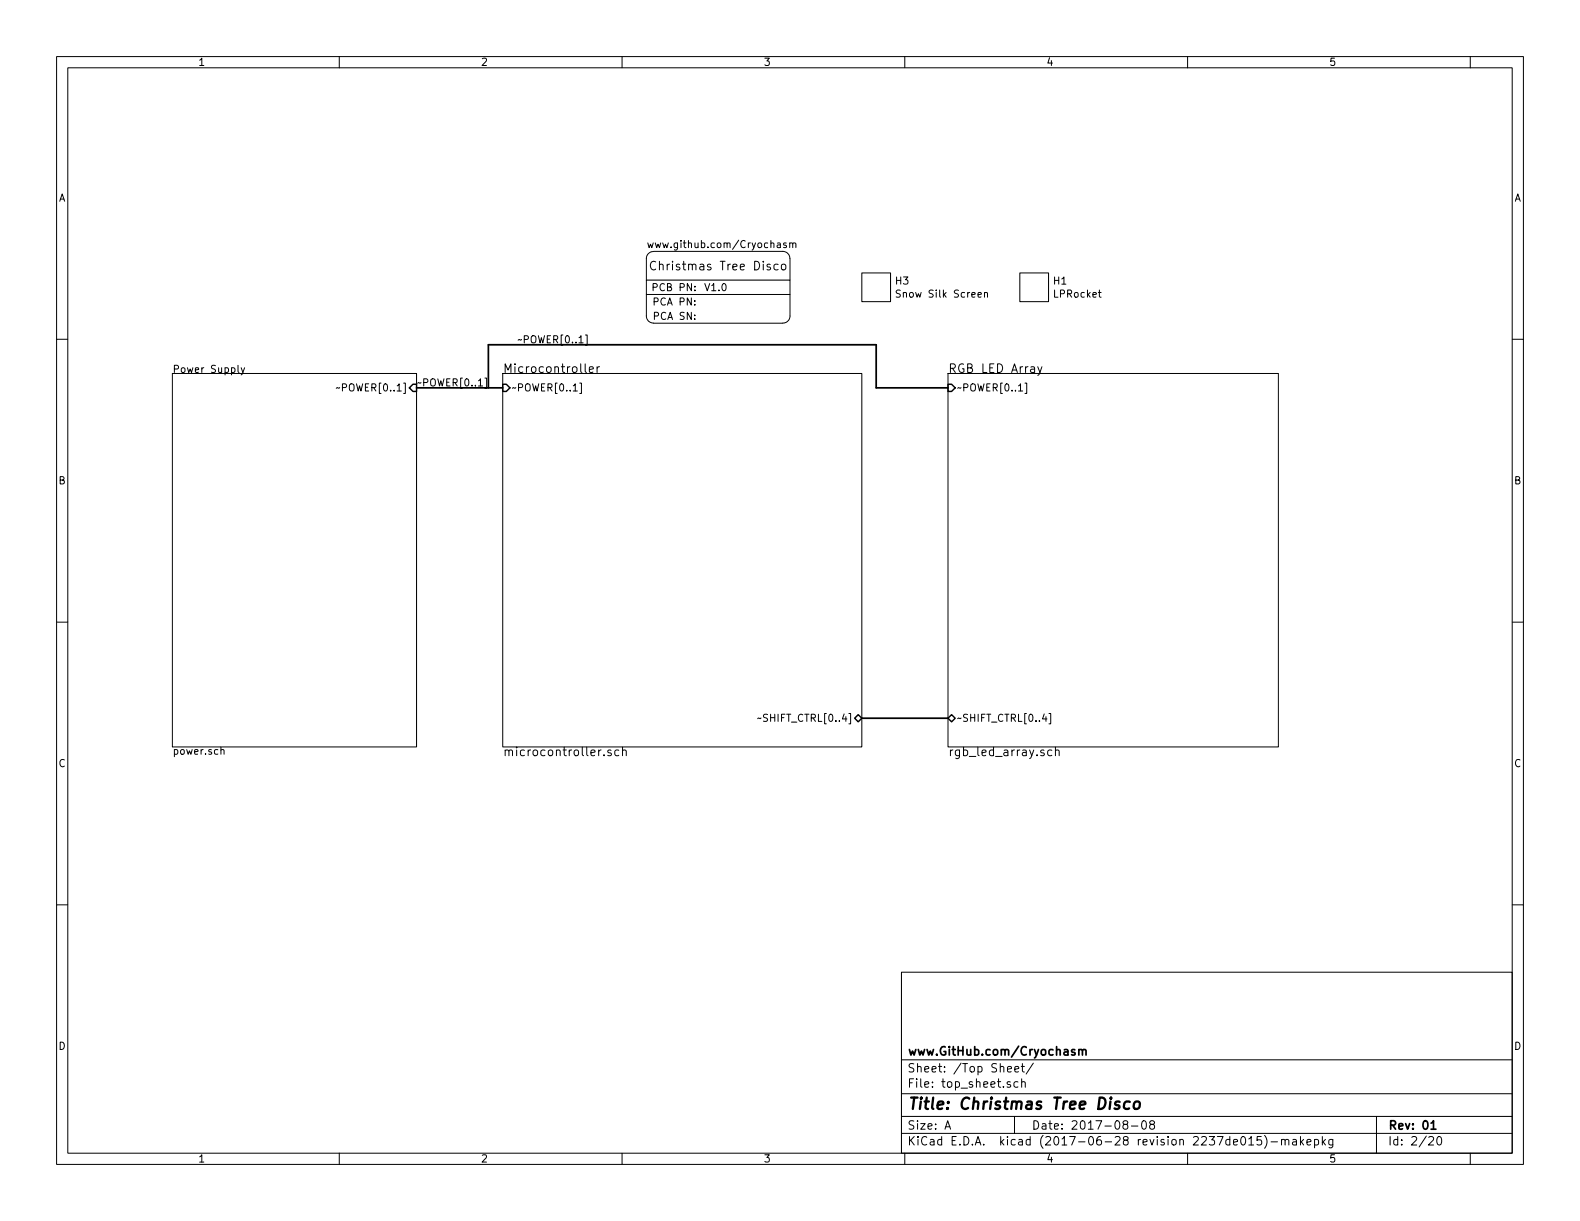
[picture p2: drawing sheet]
<svg xmlns="http://www.w3.org/2000/svg" width="279mm" height="216mm" viewBox="0 0 279 216" stroke-linecap="round" stroke-linejoin="round" font-family="sans-serif">
<g fill="none" stroke="#000" stroke-width=".18">
<path d="M10 10h259.4v195.9h-259.4zM12 12h255.4v191.9h-255.4zM60 10v2M110 10v2M160 10v2M210 10v2M260 10v2M10 60h2M102.4 59.7l.3-.3v1.2M103.5 59.2h.3v1.9h-.3M114.3 49.5h25.4v2.6h-25.4zM114.3 52.1v3.8a1.22 1.22 0 0 0 1.3 1.2"/>
<path d="M114.6 43l.2 .8 .2-.6 .3 .6 .2-.8M115.6 44.5a1.26 1.26 0 0 0-1.3 1.2v3.8M115.6 44.5h22.8a1.25 1.25 0 0 1 1.3 1.2M115.6 57.2h22.8M116 46.3a.62 .62 0 0 0-.8 0 .62 .62 0 0 0-.2 .8 .57 .57 0 0 0 .3 .5 .57 .57 0 0 0 .7 0M137.6 46.8l-.4-.1-.3 .1v.8a.48 .48 0 0 0 .7 .1M138.2 46.8l.3-.1 .4 .1 .1 .6-.2 .3h-.3l-.3-.1zM139 43h-.3l-.1 .1v.2l.4 .1v.3h-.4M139.6 43.1l.2-.1h.3l.1 .8M139.6 43v.8M139.7 52.1v3.8a1.25 1.25 0 0 1-1.3 1.2M139.7 45.7v3.8"/>
<path d="M140.2 43.1l.2-.1h.3v.8M152.4 48.3h5.1v5h-5.1zM159.2 51.4l-.5-.1-.2 .2 .1 .3 .6 .3v.3l-.2 .2-.5-.1M174.1 51.8l.2-.1 .3 .1v.8M174.1 51.7v.9M180.3 48.3h5.1v5h-5.1zM194.2 51.7h.5M194.4 51.3v1.1l.3 .2M267.4 60h2M30.5 66h43.2v66.1h-43.2zM42.1 64.6v1.1l.2 .2M42.6 65l.4 .9"/>
<path d="M43.3 65l-.5 1.2-.2 .1M60.1 68.5l-.6 .2M60.6 68.5h.6l.1-.2-.1-.3-.2-.1h-.4v1.2M84.6 67.3l.4-.3v1.2M84.6 68.2h.7M85.8 66.9h.3v1.8h-.3M88.9 66h63.5v66.1h-63.5zM101.4 68.2l.3-.3v1.2M101.4 69.1h.7M102.4 60.6h.7M102.5 67.7h.3v1.9h-.3M103.5 64.3v1.3l.2 .3"/>
<path d="M104.2 65.4l.7-.2v-.3l-.5-.1-.2 .2 .1 .8h.6M105.6 64.8v1.1M106 64.8l-.4 .3M167.6 66h58.5v66.1h-58.5zM180.1 68.2l.4-.3v1.2M180.1 69.1h.7M181.3 67.7h.3v1.9h-.3M183.5 64.8l.4 1.1M184.3 64.8l-.6 1.4-.2 .2M10 110h2M267.4 110h2M39.1 132.7l.1-.2 .3 .1 .1 .8"/>
<path d="M39.1 132.1v1.3M108.1 132.7a.37 .37 0 0 0-.6 .1v.2l.6 .3-.2 .3h-.4M109.4 132.7l-.4-.1-.3 .3 .1 .7h.6M110.1 132.7h.1a.37 .37 0 0 1 .5 .1v.8M110.1 132.1v1.5M134.6 126.9l-.6 .2M135.7 126.4l-.4-.1-.2 .1v.4l.5 .2 .1 .3-.2 .3-.5-.1M184.7 126.2l-.3 .9h.7M185 126.7v.9M185.5 126.2h.3v1.8h-.3M186 132.7l-.5-.1-.2 .3v.4l.1 .3h.6M186.6 132.7h.1a.37 .37 0 0 1 .6 .1v.8"/>
<path d="M186.6 132.1v1.5M10 160h2M267.4 160h2M159.4 171.9h108v32h-108zM159.4 197.4h108M159.4 193.4h108M159.4 187.4h108M167.1 199.7l.5-1.5 .5 1.5M167.2 199.2h.8M178.2 189.1l.7-.2-.1-.3h-.4l-.2 .2v.7h.6M178.7 191.3a.37 .37 0 0 0-.6 .2l.1 .2 .5 .1v.2l-.2 .3-.4-.1M179.4 197.4v3"/>
<path d="M179.5 189.1l.7-.2-.1-.3h-.4l-.2 .2v.7h.6M180 191.3h-.4l-.3 .2 .1 .6 .2 .2 .4-.1M180.6 188.6h.6M180.7 191.4v-.1a.37 .37 0 0 1 .6 .2v.8M180.7 190.8v1.5M180.8 188.1v1.3l.4 .2M182.7 188l-1.2 1.9M198.9 198.8l-.3-.3 .1-.2a.48 .48 0 0 1 .6-.1l.1 .3-.1 .3-.6 .1a.48 .48 0 0 0 0 .6l.2 .2 .5-.2v-.4l-.2-.3M200.1 199.1h1.1M202 198.3l.4-.1a.94 .94 0 0 1 0 1.5 .82 .82 0 0 1-.4-1.4zM203.6 198.8l-.3-.3 .1-.2 .2-.1h.4l.2 .3-.1 .2-.6 .2a.48 .48 0 0 0-.1 .6l.2 .2 .5-.2a.48 .48 0 0 0-.1-.6l-.1-.1M243.4 197.4v6.5"/>
<path d="M60 203.9v2M110 203.9v2M159.4 200.4h108M160 203.9v2M210 203.9v2M219.6 201.1l.2-.1a.8 .8 0 0 1 .5 .7 .8 .8 0 0 1-.5 .8l-.2-.2-.2-.4zM220.8 201.4l.5-.4v1.5M220.8 202.5h.9M223 201h-.7v.7l.2-.2 .5 .1 .1 .2-.1 .5-.2 .2-.5-.2M223.6 200.8a1.71 1.71 0 0 1 0 2.2M224.8 201.9h1.1M226.6 201.6l.2-.1h.4l.1 1"/>
<path d="M226.6 201.5v1M227.3 201.7a.36 .36 0 0 1 .3-.2 .36 .36 0 0 1 .3 .2v.8M228.6 201.5h.6l.1 1M229.3 201.8l-.5 .1a.29 .29 0 0 0-.3 .3 .29 .29 0 0 0 .3 .3l.5-.1M230 201v1.5M230.1 201.9l.4 .6M230.5 201.5l-.5 .5M231.1 202l.7-.2-.1-.3h-.4l-.2 .2 .1 .7h.5M232.5 201.5h.4l.3 .3-.1 .5-.2 .2-.4-.1M232.5 201.5v1.5M233.8 201v1.5M234 201.9l.4 .6"/>
<path d="M234.4 201.5l-.6 .5M235.7 201.5v1.2l-.3 .3-.4-.1M235.7 201.5h-.4l-.3 .3v.5l.3 .2 .4-.1M252.7 201.1l.2-.1h.3l.3 .4-.9 1.1h.9M254.3 201h.3a.94 .94 0 0 1 0 1.5 .8 .8 0 0 1-.6-.7 .8 .8 0 0 1 .3-.8zM260 203.9v2"/>
</g>
<path d="M73.7 68.6h15.2M86.4 68.6v-7.6h68.5v7.6h12.7M152.4 127h15.2M190.8 185.7l.2-.1h.3l.1 1M190.8 185.6v1M191.4 185.8l.2-.2h.4v1M253.1 198.6l.4-.4v1.5M253.1 199.7h.8" fill="none" stroke="#000" stroke-width=".3"/>
<path d="M198 194.8a.52 .52 0 0 0-.8 .3l.2 .3 .5 .1 .1 .3-.4 .3-.5-.1M199.8 194.8a.68 .68 0 0 0-1 .3v.8l.3 .2 .6-.1M200.7 194.9a.51 .51 0 0 1 .5-.2 .51 .51 0 0 1 .4 .4l-.1 .6a.56 .56 0 0 1-.5 .4 .56 .56 0 0 1-.5-.4z" fill="none" stroke="#000" stroke-width=".41"/>
<path d="M73 67.9h.7v1.3h-.7l-.6-.6zM88.9 67.9h.6l.7 .7-.7 .6h-.6zM167.6 67.9h.7l.6 .7-.6 .6h-.7zM151.8 126.4l.6 .6-.6 .6-.7-.6zM167.6 127l.7-.6 .6 .6-.6 .6z" fill="none" stroke="#000" stroke-width=".25"/>
<text font-size="2.8" x="160.4" y="196.2">Title: Christmas Tree Disco</text>
<g font-size="2.1">
<text x="116.1" y="47.8">Christmas Tree Disco</text>
<text x="88.9" y="65.9">Microcontroller</text>
<text x="167.6" y="65.9">RGB LED Array</text>
<text x="88.9" y="133.7">microcontroller.sch</text>
<text x="167.6" y="133.7">rgb_led_array.sch</text>
<text x="160.4" y="189.6">Sheet: /Top Sheet/</text>
<text x="160.4" y="186.6">www.GitHub.com/Cryochasm</text>
<text x="160.4" y="192.3">File: top_sheet.sch</text>
<text x="160.4" y="202.5">KiCad E.D.A. kicad (2017-06-28 revision 2237de015)-makepkg</text>
<text x="160.4" y="199.7">Size: A</text>
<text x="182.4" y="199.7">Date: 2017-08-08</text>
<text x="245.4" y="199.7">Rev: 01</text>
<text x="245.4" y="202.5">Id: 2/20</text>
</g>
<g font-size="1.8">
<text x="35" y="11.6">1</text>
<text x="85" y="11.6">2</text>
<text x="135" y="11.6">3</text>
<text x="185" y="11.6">4</text>
<text x="235" y="11.6">5</text>
<text x="10.4" y="35.6">A</text>
<text x="267.8" y="35.6">A</text>
<text x="115.6" y="43.9">www.github.com/Cryochasm</text>
<text x="115.6" y="51.5">PCB PN:</text>
<text x="124.8" y="51.5">V1.0</text>
<text x="158.4" y="50.3">H3</text>
<text x="159.2" y="52.6">Snow Silk Screen</text>
<text x="186.4" y="50.3">H1</text>
<text x="186.5" y="52.6">LPRocket</text>
<text x="115.6" y="54">PCA PN:</text>
<text x="115.7" y="56.6">PCA SN:</text>
<text x="30.5" y="65.9">Power Supply</text>
<text x="91.4" y="60.7">POWER[0..1]</text>
<text x="61.3" y="69.2">POWER[0..1]</text>
<text x="73.7" y="68.3">POWER[0..1]</text>
<text x="90.4" y="69.2">POWER[0..1]</text>
<text x="169.2" y="69.2">POWER[0..1]</text>
<text x="10.4" y="85.6">B</text>
<text x="267.8" y="85.6">B</text>
<text x="135.9" y="127.6">SHIFT_CTRL[0..4]</text>
<text x="169.2" y="127.6">SHIFT_CTRL[0..4]</text>
<text x="10.4" y="135.6">C</text>
<text x="30.5" y="133.5">power.sch</text>
<text x="267.8" y="135.6">C</text>
<text x="10.4" y="185.6">D</text>
<text x="267.8" y="185.6">D</text>
<text x="35" y="205.5">1</text>
<text x="85" y="205.5">2</text>
<text x="135" y="205.5">3</text>
<text x="185" y="205.5">4</text>
<text x="235" y="205.5">5</text>
</g>
</svg>
